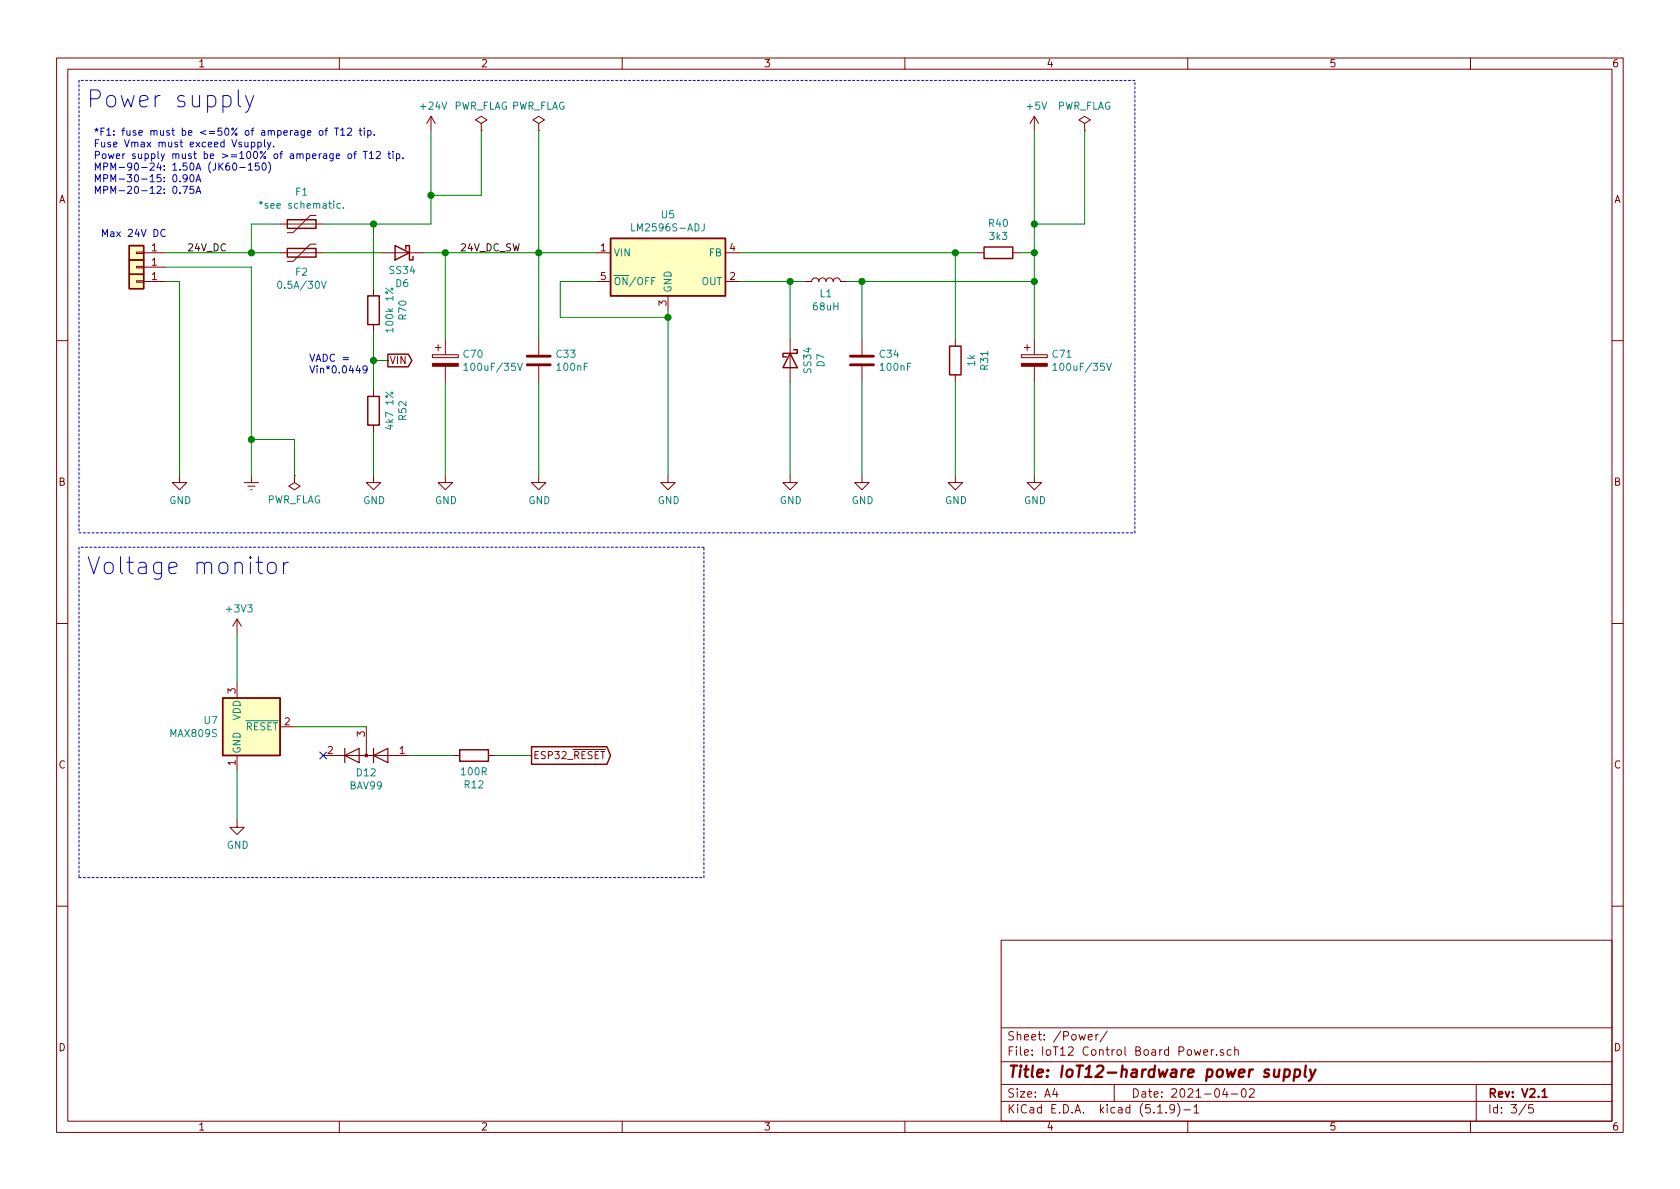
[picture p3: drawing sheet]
EESchema Schematic File Version 4
EELAYER 30 0
EELAYER END
$Descr A4 11693 8268
encoding utf-8
Sheet 3 5
Title "IoT12-hardware power supply"
Date "2021-04-02"
Rev "V2.1"
Comp ""
Comment1 ""
Comment2 ""
Comment3 ""
Comment4 ""
$EndDescr
Wire Notes Line
	550  3700 7900 3700
Wire Notes Line
	7900 3700 7900 550 
Wire Notes Line
	7900 550  550  550 
Wire Notes Line
	550  550  550  3700
Text Notes 600  750  0    118  ~ 0
Power supply
Text Notes 2150 2600 0    50   ~ 0
VADC = \nVin*0.0449
Text Notes 700  1650 0    50   ~ 0
Max 24V DC
$Comp
L Connector_Generic:Conn_01x01 J8
U 1 1
P 950 1950
F 0 "J8" H 1030 1992 50  0001 L CNN
F 1 "~" H 1030 1946 50  0000 L CNN
F 2 "TestPoint:TestPoint_THTPad_D2.0mm_Drill1.0mm" H 950 1950 50  0001 C CNN
F 3 "~" H 950 1950 50  0001 C CNN
	1    950  1950
	-1   0    0    1   
$EndComp
$Comp
L Connector_Generic:Conn_01x01 J7
U 1 1
P 950 1850
F 0 "J7" H 1030 1892 50  0001 L CNN
F 1 "~" H 1030 1846 50  0000 L CNN
F 2 "TestPoint:TestPoint_THTPad_D2.0mm_Drill1.0mm" H 950 1850 50  0001 C CNN
F 3 "~" H 950 1850 50  0001 C CNN
	1    950  1850
	-1   0    0    1   
$EndComp
$Comp
L Connector_Generic:Conn_01x01 J6
U 1 1
P 950 1750
F 0 "J6" H 1030 1792 50  0001 L CNN
F 1 "~" H 1030 1746 50  0000 L CNN
F 2 "TestPoint:TestPoint_THTPad_D2.0mm_Drill1.0mm" H 950 1750 50  0001 C CNN
F 3 "~" H 950 1750 50  0001 C CNN
	1    950  1750
	-1   0    0    1   
$EndComp
Wire Wire Line
	2600 2500 2700 2500
Text GLabel 2700 2500 2    50   Output ~ 0
VIN
Wire Wire Line
	2600 2500 2600 2700
Connection ~ 2600 2500
Wire Wire Line
	2600 3000 2600 3300
Wire Wire Line
	2600 2300 2600 2500
$Comp
L power:GND #PWR0124
U 1 1
P 2600 3300
F 0 "#PWR0124" H 2600 3050 50  0001 C CNN
F 1 "GND" H 2605 3127 50  0000 C CNN
F 2 "" H 2600 3300 50  0001 C CNN
F 3 "" H 2600 3300 50  0001 C CNN
	1    2600 3300
	1    0    0    -1  
$EndComp
$Comp
L Device:R R52
U 1 1
P 2600 2850
F 0 "R52" V 2393 2850 50  0000 C CNN
F 1 "4k7 1%" V 2484 2850 50  0000 C CNN
F 2 "Resistor_SMD:R_0805_2012Metric_Pad1.20x1.40mm_HandSolder" V 2530 2850 50  0001 C CNN
F 3 "~" H 2600 2850 50  0001 C CNN
	1    2600 2850
	-1   0    0    1   
$EndComp
$Comp
L Device:R R70
U 1 1
P 2600 2150
F 0 "R70" V 2393 2150 50  0000 C CNN
F 1 "100k 1%" V 2484 2150 50  0000 C CNN
F 2 "Resistor_SMD:R_0805_2012Metric_Pad1.20x1.40mm_HandSolder" V 2530 2150 50  0001 C CNN
F 3 "~" H 2600 2150 50  0001 C CNN
	1    2600 2150
	-1   0    0    1   
$EndComp
$Comp
L Device:D_Schottky D6
U 1 1
P 2800 1750
F 0 "D6" H 2800 1967 50  0000 C CNN
F 1 "SS34" H 2800 1876 50  0000 C CNN
F 2 "Diode_SMD:D_SMA" H 2800 1750 50  0001 C CNN
F 3 "~" H 2800 1750 50  0001 C CNN
	1    2800 1750
	-1   0    0    1   
$EndComp
$Comp
L Device:CP C70
U 1 1
P 3100 2500
F 0 "C70" H 3218 2546 50  0000 L CNN
F 1 "100uF/35V" H 3218 2455 50  0000 L CNN
F 2 "Capacitor_SMD:CP_Elec_6.3x7.7" H 3138 2350 50  0001 C CNN
F 3 "~" H 3100 2500 50  0001 C CNN
	1    3100 2500
	1    0    0    -1  
$EndComp
$Comp
L Device:C C33
U 1 1
P 3750 2500
F 0 "C33" H 3865 2546 50  0000 L CNN
F 1 "100nF" H 3865 2455 50  0000 L CNN
F 2 "Capacitor_SMD:C_0805_2012Metric_Pad1.18x1.45mm_HandSolder" H 3788 2350 50  0001 C CNN
F 3 "~" H 3750 2500 50  0001 C CNN
	1    3750 2500
	1    0    0    -1  
$EndComp
$Comp
L Regulator_Switching:LM2596S-ADJ U5
U 1 1
P 4650 1850
F 0 "U5" H 4650 2217 50  0000 C CNN
F 1 "LM2596S-ADJ" H 4650 2126 50  0000 C CNN
F 2 "Package_TO_SOT_SMD:TO-263-5_TabPin3" H 4700 1600 50  0001 L CIN
F 3 "http://www.ti.com/lit/ds/symlink/lm2596.pdf" H 4650 1850 50  0001 C CNN
	1    4650 1850
	1    0    0    -1  
$EndComp
$Comp
L Device:D_Schottky D7
U 1 1
P 5500 2500
F 0 "D7" H 5500 2717 50  0000 C CNN
F 1 "SS34" H 5500 2626 50  0000 C CNN
F 2 "Diode_SMD:D_SMA" H 5500 2500 50  0001 C CNN
F 3 "~" H 5500 2500 50  0001 C CNN
	1    5500 2500
	0    1    1    0   
$EndComp
$Comp
L Device:CP C71
U 1 1
P 7200 2500
F 0 "C71" H 7318 2546 50  0000 L CNN
F 1 "100uF/35V" H 7318 2455 50  0000 L CNN
F 2 "Capacitor_SMD:CP_Elec_6.3x7.7" H 7238 2350 50  0001 C CNN
F 3 "~" H 7200 2500 50  0001 C CNN
	1    7200 2500
	1    0    0    -1  
$EndComp
$Comp
L Device:C C34
U 1 1
P 6000 2500
F 0 "C34" H 6115 2546 50  0000 L CNN
F 1 "100nF" H 6115 2455 50  0000 L CNN
F 2 "Capacitor_SMD:C_0805_2012Metric_Pad1.18x1.45mm_HandSolder" H 6038 2350 50  0001 C CNN
F 3 "~" H 6000 2500 50  0001 C CNN
	1    6000 2500
	1    0    0    -1  
$EndComp
$Comp
L Device:R R40
U 1 1
P 6950 1750
F 0 "R40" V 6743 1750 50  0000 C CNN
F 1 "3k3" V 6834 1750 50  0000 C CNN
F 2 "Resistor_SMD:R_0805_2012Metric_Pad1.20x1.40mm_HandSolder" V 6880 1750 50  0001 C CNN
F 3 "~" H 6950 1750 50  0001 C CNN
	1    6950 1750
	0    1    1    0   
$EndComp
$Comp
L Device:R R31
U 1 1
P 6650 2500
F 0 "R31" V 6443 2500 50  0000 C CNN
F 1 "1k" V 6534 2500 50  0000 C CNN
F 2 "Resistor_SMD:R_0805_2012Metric_Pad1.20x1.40mm_HandSolder" V 6580 2500 50  0001 C CNN
F 3 "~" H 6650 2500 50  0001 C CNN
	1    6650 2500
	-1   0    0    1   
$EndComp
$Comp
L Device:L L1
U 1 1
P 5750 1950
F 0 "L1" V 5662 1950 50  0000 C CNN
F 1 "68uH" V 5571 1950 50  0000 C CNN
F 2 "Inductor_SMD:L_12x12mm_H8mm" H 5750 1950 50  0001 C CNN
F 3 "~" H 5750 1950 50  0001 C CNN
	1    5750 1950
	0    -1   -1   0   
$EndComp
$Comp
L Device:Polyfuse F2
U 1 1
P 2100 1750
F 0 "F2" V 2233 1750 50  0000 C CNN
F 1 "0.5A/30V" V 2324 1750 50  0000 C CNN
F 2 "Fuse:Fuse_Bourns_MF-RG400" H 2150 1550 50  0001 L CNN
F 3 "~" H 2100 1750 50  0001 C CNN
	1    2100 1750
	0    1    1    0   
$EndComp
$Comp
L Device:Polyfuse F1
U 1 1
P 2100 1550
F 0 "F1" V 1875 1550 50  0000 C CNN
F 1 "*see schematic." V 1966 1550 50  0000 C CNN
F 2 "Fuse:Fuse_Bourns_MF-RG1000" H 2150 1350 50  0001 L CNN
F 3 "~" H 2100 1550 50  0001 C CNN
	1    2100 1550
	0    1    1    0   
$EndComp
Wire Wire Line
	1750 3050 1750 3300
Connection ~ 1750 3050
Wire Wire Line
	2050 3050 1750 3050
Wire Wire Line
	2050 3300 2050 3050
$Comp
L power:PWR_FLAG #FLG0107
U 1 1
P 2050 3300
F 0 "#FLG0107" H 2050 3375 50  0001 C CNN
F 1 "PWR_FLAG" H 2050 3473 50  0000 C CNN
F 2 "" H 2050 3300 50  0001 C CNN
F 3 "~" H 2050 3300 50  0001 C CNN
	1    2050 3300
	-1   0    0    1   
$EndComp
Wire Wire Line
	3750 900  3750 1750
$Comp
L power:PWR_FLAG #FLG0104
U 1 1
P 3750 900
F 0 "#FLG0104" H 3750 975 50  0001 C CNN
F 1 "PWR_FLAG" H 3750 1073 50  0000 C CNN
F 2 "" H 3750 900 50  0001 C CNN
F 3 "~" H 3750 900 50  0001 C CNN
	1    3750 900 
	1    0    0    -1  
$EndComp
Wire Wire Line
	1750 1850 1750 3050
Wire Wire Line
	1150 1850 1750 1850
Wire Wire Line
	1150 1950 1250 1950
$Comp
L power:Earth #PWR0123
U 1 1
P 1750 3300
F 0 "#PWR0123" H 1750 3050 50  0001 C CNN
F 1 "Earth" H 1750 3150 50  0001 C CNN
F 2 "" H 1750 3300 50  0001 C CNN
F 3 "~" H 1750 3300 50  0001 C CNN
	1    1750 3300
	1    0    0    -1  
$EndComp
Wire Wire Line
	2250 1550 2600 1550
Wire Wire Line
	1750 1750 1950 1750
Connection ~ 1750 1750
Wire Wire Line
	1750 1550 1950 1550
Wire Wire Line
	1750 1750 1750 1550
Wire Wire Line
	1150 1750 1750 1750
Wire Wire Line
	6650 3300 6650 2650
$Comp
L power:GND #PWR0130
U 1 1
P 6650 3300
F 0 "#PWR0130" H 6650 3050 50  0001 C CNN
F 1 "GND" H 6655 3127 50  0000 C CNN
F 2 "" H 6650 3300 50  0001 C CNN
F 3 "" H 6650 3300 50  0001 C CNN
	1    6650 3300
	1    0    0    -1  
$EndComp
Wire Wire Line
	6650 1750 6800 1750
Connection ~ 6650 1750
Wire Wire Line
	6650 2350 6650 1750
Wire Wire Line
	5150 1750 6650 1750
Wire Wire Line
	7200 1750 7200 1550
Connection ~ 7200 1750
Wire Wire Line
	7100 1750 7200 1750
Wire Wire Line
	7200 1550 7200 900 
Connection ~ 7200 1550
Wire Wire Line
	7550 1550 7200 1550
Wire Wire Line
	7550 900  7550 1550
$Comp
L power:PWR_FLAG #FLG0105
U 1 1
P 7550 900
F 0 "#FLG0105" H 7550 975 50  0001 C CNN
F 1 "PWR_FLAG" H 7550 1073 50  0000 C CNN
F 2 "" H 7550 900 50  0001 C CNN
F 3 "~" H 7550 900 50  0001 C CNN
	1    7550 900 
	1    0    0    -1  
$EndComp
Connection ~ 7200 1950
Wire Wire Line
	7200 1950 7200 1750
$Comp
L power:+5V #PWR0121
U 1 1
P 7200 900
F 0 "#PWR0121" H 7200 750 50  0001 C CNN
F 1 "+5V" H 7215 1073 50  0000 C CNN
F 2 "" H 7200 900 50  0001 C CNN
F 3 "" H 7200 900 50  0001 C CNN
	1    7200 900 
	1    0    0    -1  
$EndComp
Wire Wire Line
	6000 3300 6000 2650
$Comp
L power:GND #PWR0129
U 1 1
P 6000 3300
F 0 "#PWR0129" H 6000 3050 50  0001 C CNN
F 1 "GND" H 6005 3127 50  0000 C CNN
F 2 "" H 6000 3300 50  0001 C CNN
F 3 "" H 6000 3300 50  0001 C CNN
	1    6000 3300
	1    0    0    -1  
$EndComp
Wire Wire Line
	6000 1950 5900 1950
Connection ~ 6000 1950
Wire Wire Line
	6000 2350 6000 1950
Wire Wire Line
	7200 3300 7200 2650
$Comp
L power:GND #PWR0131
U 1 1
P 7200 3300
F 0 "#PWR0131" H 7200 3050 50  0001 C CNN
F 1 "GND" H 7205 3127 50  0000 C CNN
F 2 "" H 7200 3300 50  0001 C CNN
F 3 "" H 7200 3300 50  0001 C CNN
	1    7200 3300
	1    0    0    -1  
$EndComp
Wire Wire Line
	7200 1950 6000 1950
Wire Wire Line
	7200 2350 7200 1950
Connection ~ 5500 1950
Wire Wire Line
	5600 1950 5500 1950
Wire Wire Line
	5500 2650 5500 3300
$Comp
L power:GND #PWR0128
U 1 1
P 5500 3300
F 0 "#PWR0128" H 5500 3050 50  0001 C CNN
F 1 "GND" H 5505 3127 50  0000 C CNN
F 2 "" H 5500 3300 50  0001 C CNN
F 3 "" H 5500 3300 50  0001 C CNN
	1    5500 3300
	1    0    0    -1  
$EndComp
Wire Wire Line
	5500 1950 5150 1950
Wire Wire Line
	5500 2350 5500 1950
Wire Wire Line
	4650 2200 4650 3300
Connection ~ 4650 2200
Wire Wire Line
	3900 2200 4650 2200
Wire Wire Line
	4650 2150 4650 2200
$Comp
L power:GND #PWR0127
U 1 1
P 4650 3300
F 0 "#PWR0127" H 4650 3050 50  0001 C CNN
F 1 "GND" H 4655 3127 50  0000 C CNN
F 2 "" H 4650 3300 50  0001 C CNN
F 3 "" H 4650 3300 50  0001 C CNN
	1    4650 3300
	1    0    0    -1  
$EndComp
Wire Wire Line
	3900 1950 3900 2200
Wire Wire Line
	4150 1950 3900 1950
Connection ~ 3750 1750
Wire Wire Line
	3750 1750 4150 1750
Wire Wire Line
	3750 3300 3750 2650
$Comp
L power:GND #PWR0126
U 1 1
P 3750 3300
F 0 "#PWR0126" H 3750 3050 50  0001 C CNN
F 1 "GND" H 3755 3127 50  0000 C CNN
F 2 "" H 3750 3300 50  0001 C CNN
F 3 "" H 3750 3300 50  0001 C CNN
	1    3750 3300
	1    0    0    -1  
$EndComp
Wire Wire Line
	3750 1750 3750 2350
Connection ~ 3100 1750
Wire Wire Line
	3750 1750 3100 1750
Wire Wire Line
	3100 3300 3100 2650
$Comp
L power:GND #PWR0125
U 1 1
P 3100 3300
F 0 "#PWR0125" H 3100 3050 50  0001 C CNN
F 1 "GND" H 3105 3127 50  0000 C CNN
F 2 "" H 3100 3300 50  0001 C CNN
F 3 "" H 3100 3300 50  0001 C CNN
	1    3100 3300
	1    0    0    -1  
$EndComp
Wire Wire Line
	3100 1750 3100 2350
Wire Wire Line
	3100 1750 2950 1750
Wire Wire Line
	3000 1350 3000 900 
Connection ~ 3000 1350
Wire Wire Line
	3350 1350 3000 1350
Wire Wire Line
	3350 900  3350 1350
$Comp
L power:PWR_FLAG #FLG0103
U 1 1
P 3350 900
F 0 "#FLG0103" H 3350 975 50  0001 C CNN
F 1 "PWR_FLAG" H 3350 1073 50  0000 C CNN
F 2 "" H 3350 900 50  0001 C CNN
F 3 "~" H 3350 900 50  0001 C CNN
	1    3350 900 
	1    0    0    -1  
$EndComp
Wire Wire Line
	3000 1550 3000 1350
$Comp
L power:+24V #PWR0120
U 1 1
P 3000 900
F 0 "#PWR0120" H 3000 750 50  0001 C CNN
F 1 "+24V" H 3015 1073 50  0000 C CNN
F 2 "" H 3000 900 50  0001 C CNN
F 3 "" H 3000 900 50  0001 C CNN
	1    3000 900 
	1    0    0    -1  
$EndComp
$Comp
L power:GND #PWR0122
U 1 1
P 1250 3300
F 0 "#PWR0122" H 1250 3050 50  0001 C CNN
F 1 "GND" H 1255 3127 50  0000 C CNN
F 2 "" H 1250 3300 50  0001 C CNN
F 3 "" H 1250 3300 50  0001 C CNN
	1    1250 3300
	1    0    0    -1  
$EndComp
Text Label 1300 1750 0    50   ~ 0
24V_DC
Text Label 3200 1750 0    50   ~ 0
24V_DC_SW
Wire Wire Line
	1250 1950 1250 3300
$Comp
L Power_Supervisor:TPS3839DBZ U7
U 1 1
P 1650 5050
F 0 "U7" H 1520 5096 50  0000 R CNN
F 1 "MAX809S" H 1520 5005 50  0000 R CNN
F 2 "Package_TO_SOT_SMD:SOT-23" H 1650 5050 50  0001 C CNN
F 3 "" H 1650 5050 50  0001 C CNN
	1    1650 5050
	1    0    0    -1  
$EndComp
$Comp
L Diode:BAV99 D12
U 1 1
P 2550 5250
F 0 "D12" H 2550 5373 50  0000 C CNN
F 1 "BAV99" H 2550 5464 50  0000 C CNN
F 2 "Package_TO_SOT_SMD:SOT-23" H 2550 4750 50  0001 C CNN
F 3 "https://assets.nexperia.com/documents/data-sheet/BAV99_SER.pdf" H 2550 5250 50  0001 C CNN
	1    2550 5250
	-1   0    0    1   
$EndComp
$Comp
L power:GND #PWR0136
U 1 1
P 1650 5700
F 0 "#PWR0136" H 1650 5450 50  0001 C CNN
F 1 "GND" H 1655 5527 50  0000 C CNN
F 2 "" H 1650 5700 50  0001 C CNN
F 3 "" H 1650 5700 50  0001 C CNN
	1    1650 5700
	1    0    0    -1  
$EndComp
$Comp
L power:+3V3 #PWR0179
U 1 1
P 1650 4400
F 0 "#PWR0179" H 1650 4250 50  0001 C CNN
F 1 "+3V3" H 1665 4573 50  0000 C CNN
F 2 "" H 1650 4400 50  0001 C CNN
F 3 "" H 1650 4400 50  0001 C CNN
	1    1650 4400
	1    0    0    -1  
$EndComp
Wire Wire Line
	1650 4750 1650 4400
Wire Wire Line
	2550 5050 2050 5050
Wire Wire Line
	1650 5350 1650 5700
NoConn ~ 2250 5250
$Comp
L Device:R R12
U 1 1
P 3300 5250
F 0 "R12" V 3093 5250 50  0000 C CNN
F 1 "100R" V 3184 5250 50  0000 C CNN
F 2 "Resistor_SMD:R_0805_2012Metric_Pad1.20x1.40mm_HandSolder" V 3230 5250 50  0001 C CNN
F 3 "~" H 3300 5250 50  0001 C CNN
	1    3300 5250
	0    -1   -1   0   
$EndComp
Wire Wire Line
	2850 5250 3150 5250
Text GLabel 3700 5250 2    50   Output ~ 0
ESP32_~RESET
Wire Wire Line
	3450 5250 3700 5250
Wire Notes Line
	550  3800 550  6100
Wire Notes Line
	550  6100 4900 6100
Wire Notes Line
	4900 6100 4900 3800
Wire Notes Line
	4900 3800 550  3800
Text Notes 600  4000 0    118  ~ 0
Voltage monitor
Text Notes 650  1350 0    50   ~ 0
*F1: fuse must be <=50% of amperage of T12 tip.\nFuse Vmax must exceed Vsupply.\nPower supply must be >=100% of amperage of T12 tip.\nMPM-90-24: 1.50A (JK60-150)\nMPM-30-15: 0.90A\nMPM-20-12: 0.75A
Wire Wire Line
	2250 1750 2650 1750
Wire Wire Line
	2600 2000 2600 1550
Connection ~ 2600 1550
Wire Wire Line
	2600 1550 3000 1550
$EndSCHEMATC
